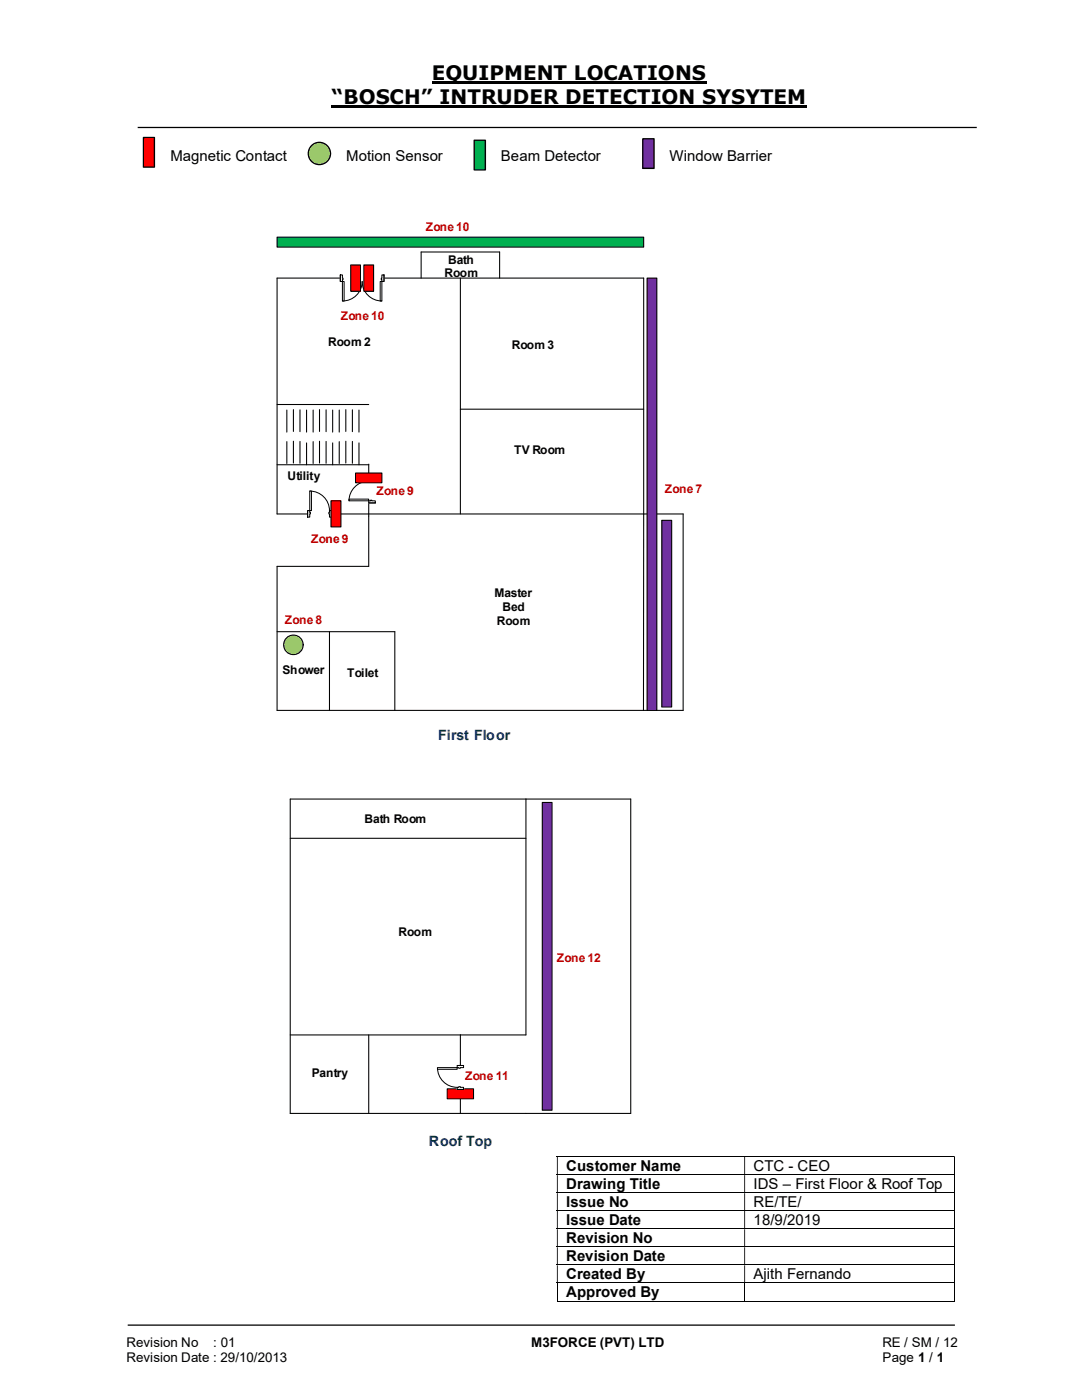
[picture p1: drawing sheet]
<svg xmlns="http://www.w3.org/2000/svg" width="216mm" height="279mm" viewBox="0 0 216 279" stroke-linecap="round" stroke-linejoin="round" font-family="sans-serif">
<path d="M86.1 16.5h54.9M66.2 21.3h94.8" fill="none" stroke="#000" stroke-width=".42"/>
<path d="M27.5 25.4h167.4M25.5 264.5h165" fill="none" stroke="#000" stroke-width=".25"/>
<g fill="none" stroke="#000" stroke-width=".2">
<path d="M111.1 230.8h79.3M111.1 234.4h79.3M111.1 238h79.3M190.5 230.9v3.5M190.5 234.5v3.5M190.5 238.1v3.5M111.1 241.6h79.3M111.1 245.2h79.3M111.1 248.8h79.3M111.1 252.5h79.3M111.1 256h79.3M111.1 259.7h37.4"/>
<path d="M111.2 256.1v3.7M148.6 256.1v3.7M148.7 259.7h41.7M190.5 241.7v3.5M190.5 245.3v3.5M190.5 248.9v3.5M190.5 252.5v3.4M190.5 256.1v3.7"/>
</g>
<g fill="#000">
<path d="M190.4 230.7h.1v.2h-.1zM111.1 230.9h.2v3.5h-.2zM148.5 230.9h.2v3.5h-.2z" fill-rule="evenodd"/>
<path d="M190.4 234.4h.1v.1h-.1zM111.1 234.5h.2v3.5h-.2zM148.5 234.5h.2v3.5h-.2z" fill-rule="evenodd"/>
<path d="M190.4 238h.1v.1h-.1zM111.1 238.1h.2v3.5h-.2zM148.5 238.1h.2v3.5h-.2z" fill-rule="evenodd"/>
<path d="M190.4 241.6h.1v.1h-.1zM111.1 241.7h.2v3.5h-.2zM148.5 241.7h.2v3.5h-.2z" fill-rule="evenodd"/>
<path d="M190.4 245.2h.1v.1h-.1zM111.1 245.3h.2v3.5h-.2zM148.5 245.3h.2v3.5h-.2z" fill-rule="evenodd"/>
<path d="M190.4 248.8h.1v.1h-.1zM111.1 248.9h.2v3.5h-.2zM148.5 248.9h.2v3.5h-.2z" fill-rule="evenodd"/>
<path d="M190.4 252.4h.1v.1h-.1zM111.1 252.5h.2v3.4h-.2zM148.5 252.5h.2v3.4h-.2z" fill-rule="evenodd"/>
</g>
<path d="M190.4 255.9h.1v.2h-.1zM190.4 259.6h.1v.2h-.1z" fill="#000"/>
<path d="M28.6 27.4h2.2v6h-2.2z" fill="#f00"/>
<path d="M28.6 27.4h2.2v6h-2.2z" fill="none" stroke="#000" stroke-width=".25"/>
<circle cx="63.7" cy="30.6" r="2.23" fill="#92d050"/>
<circle cx="63.7" cy="30.6" r="2.23" fill="none" stroke="#000" stroke-width=".25"/>
<path d="M94.6 28h2.3v5.9h-2.3z" fill="#00b050"/>
<path d="M94.6 28h2.3v5.9h-2.3z" fill="none" stroke="#000" stroke-width=".25"/>
<path d="M128.3 27.7h2.2v5.9h-2.2z" fill="#7030a0"/>
<path d="M128.3 27.7h2.2v5.9h-2.2z" fill="none" stroke="#000" stroke-width=".25"/>
<g fill="none" stroke="#000" stroke-width=".21">
<path d="M55.3 55.5h73.1M91.9 55.5v47.1M99.7 50.3h-15.7v5.2M55.3 80.7h18.3M55.3 92.8h18.3M62.5 81.8v4.4M73.6 92.6v10.4M91.9 81.7h36.5M55.3 113h18.3M55.3 102.6h81v39.2h-81M128.4 102.7v39.1M55.3 126.1h23.5v15.7"/>
<path d="M65.7 126.1v15.7"/>
</g>
<path d="M55.3 47.3h73.1v2h-73.1z" fill-rule="evenodd" fill="#00b050"/>
<path d="M55.3 47.3h73.1v2h-73.1z" fill="none" stroke="#000" stroke-width=".21"/>
<path d="M108.2 160.1h2v61.5h-2z" fill="#7030a0"/>
<path d="M108.2 160.1h2v61.5h-2z" fill="none" stroke="#000" stroke-width=".21"/>
<path d="M129.1 55.5h2v86.3h-2z" fill="#7030a0"/>
<g fill="none" stroke="#000" stroke-width=".21">
<path d="M55.3 55.5v47.1M99.7 50.3v5.2M129.1 55.5h2v86.3h-2zM57.2 81.8v4.4M57.2 88.1v4.4M58.5 81.7v4.4M58.5 88.1v4.3M59.9 81.8v4.3M59.9 88.1v4.4M61.2 81.8v4.4M61.2 88.4v4.4M62.5 88.1v4.4"/>
<path d="M63.8 81.7v4.4M63.8 88.1v4.3M65.1 81.8v4.3M65.1 88.1v4.4M66.4 81.8v4.4M66.4 88.4v4.4M67.7 81.8v4.4M67.7 88.1v4.4M69 81.7v4.4M69 88.1v4.3M70.3 81.8v4.3M70.3 88.1v4.4"/>
<path d="M71.6 81.8v4.4M71.6 88.4v4.4M55.3 113v28.8M73.6 103v10"/>
</g>
<path d="M73.5 95.6h1.4v4.8h-1.4z" fill-rule="evenodd" fill="#fff"/>
<path d="M73.5 95.6h1.4v4.8h-1.4z" fill="none" stroke="#fff" stroke-width=".2"/>
<path d="M73.6 99.9h1.3v.5h-1.3zM73.6 95.6v.4h1.3v-.4z" fill-rule="evenodd" fill="#fff"/>
<path d="M73.9 99.9h-.3v.5h1.3v-.5h-.7M73.9 96h-.3v-.4h1.3v.4h-.7" fill="none" stroke="#000" stroke-width=".2"/>
<path d="M73.9 99.8h.3v.1h-.3zM73.9 96v.1h.3v-.1z" fill-rule="evenodd" fill="#fff"/>
<path d="M73.6 96a4 4 0 0 0-4 3.9M73.6 95.6h1.3M73.9 99.9v-.1h.3v.1M73.9 96v.1h.3v-.1M73.6 100.4h1.3" fill="none" stroke="#000" stroke-width=".2"/>
<path d="M69.6 99.6h4v.3h-4z" fill="#fff"/>
<path d="M69.6 99.6h4v.3h-4z" fill="none" stroke="#000" stroke-width=".2"/>
<path d="M128.4 55.5v47.2" fill="none" stroke="#000" stroke-width=".21"/>
<path d="M61.4 101.9h4.8v1.4h-4.8z" fill="#fff"/>
<path d="M61.4 101.9h4.8v1.4h-4.8z" fill="none" stroke="#fff" stroke-width=".2"/>
<path d="M61.4 101.9h.4v1.3h-.4zM65.7 101.9v1.3h.5v-1.3z" fill-rule="evenodd" fill="#fff"/>
<path d="M61.8 102.2v-.3h-.4v1.3h.4v-.6M65.7 102.2v-.3h.5v1.3h-.5v-.6" fill="none" stroke="#000" stroke-width=".2"/>
<path d="M61.8 102.2h.1v.4h-.1zM65.6 102.2v.4h.1v-.4z" fill-rule="evenodd" fill="#fff"/>
<path d="M61.8 98a3.9 3.9 0 0 1 3.9 3.9M61.4 101.9v1.3M61.8 102.2h.1v.4h-.1M65.7 102.2h-.1v.4h.1M66.2 101.9v1.3" fill="none" stroke="#000" stroke-width=".2"/>
<path d="M61.8 98h.3v3.9h-.3z" fill-rule="evenodd" fill="#fff"/>
<path d="M61.8 98h.3v3.9h-.3z" fill="none" stroke="#000" stroke-width=".2"/>
<path d="M132 103.8h2v37.3h-2z" fill="#7030a0"/>
<path d="M132 103.8h2v37.3h-2z" fill="none" stroke="#000" stroke-width=".21"/>
<path d="M67.9 54.8h8.7v1.4h-8.7z" fill="#fff"/>
<path d="M67.9 54.8h8.7v1.4h-8.7z" fill="none" stroke="#fff" stroke-width=".2"/>
<path d="M67.9 54.9v1.3h.4v-1.3zM76.2 54.9h.4v1.3h-.4z" fill-rule="evenodd" fill="#fff"/>
<path d="M68.3 55.5v-.6h-.4v1.3h.4v-.4M76.2 55.5v-.6h.4v1.3h-.4v-.4" fill="none" stroke="#000" stroke-width=".2"/>
<path d="M68.3 55.5v.3h.2v-.3zM76.1 55.5h.1v.3h-.1z" fill-rule="evenodd" fill="#fff"/>
<path d="M67.9 54.9v1.3M68.3 55.5h.2v.3h-.2M76.2 55.5h-.1v.3h.1M76.6 54.9v1.3M68.3 60.1a3.9 3.9 0 0 0 4-3.9 3.9 3.9 0 0 0 3.9 3.9" fill="none" stroke="#000" stroke-width=".2"/>
<path d="M75.9 56.2h.3v3.9h-.3z" fill-rule="evenodd" fill="#fff"/>
<path d="M75.9 56.2h.3v3.9h-.3z" fill="none" stroke="#000" stroke-width=".2"/>
<path d="M68.3 56.2h.4v3.9h-.4z" fill-rule="evenodd" fill="#fff"/>
<path d="M68.3 56.2h.4v3.9h-.4z" fill="none" stroke="#000" stroke-width=".2"/>
<path d="M70 52.9h1.9v5.2h-1.9z" fill="#f00"/>
<path d="M70 52.9h1.9v5.2h-1.9z" fill="none" stroke="#000" stroke-width=".21"/>
<path d="M72.6 52.9h1.9v5.2h-1.9z" fill="#f00"/>
<path d="M72.6 52.9h1.9v5.2h-1.9z" fill="none" stroke="#000" stroke-width=".21"/>
<circle cx="58.5" cy="128.7" r="1.95" fill="#92d050"/>
<g fill="none" stroke="#000" stroke-width=".21">
<path d="M57.9 159.5h68v62.7h-68zM104.9 159.5v47h-47M57.9 167.3h47M73.6 206.5v15.7M91.9 206.5v15.7"/>
<circle cx="58.5" cy="128.7" r="1.95"/>
</g>
<path d="M89.2 217.3h5.3v2h-5.3z" fill-rule="evenodd" fill="#f00"/>
<path d="M89.2 217.3h5.3v2h-5.3z" fill="none" stroke="#000" stroke-width=".21"/>
<path d="M91.2 212.6h1.3v4.8h-1.3z" fill-rule="evenodd" fill="#fff"/>
<path d="M91.2 212.6h1.3v4.8h-1.3z" fill="none" stroke="#fff" stroke-width=".2"/>
<path d="M91.2 212.6v.5h1.3v-.5zM91.2 217h1.3v.4h-1.3z" fill-rule="evenodd" fill="#fff"/>
<path d="M91.5 213.1h-.3v-.5h1.3v.5h-.6M91.5 217h-.3v.4h1.3v-.4h-.6" fill="none" stroke="#000" stroke-width=".2"/>
<path d="M91.5 213.1v.1h.4v-.1zM91.5 216.9h.4v.1h-.4z" fill-rule="evenodd" fill="#fff"/>
<path d="M87.3 213.1a3.9 3.9 0 0 0 3.9 3.9M91.2 212.6h1.3M91.2 217.4h1.3M91.5 213.1v.1h.4v-.1M91.5 217v-.1h.4v.1" fill="none" stroke="#000" stroke-width=".2"/>
<path d="M87.3 213.1h3.9v.3h-3.9z" fill="#fff"/>
<path d="M87.3 213.1h3.9v.3h-3.9z" fill="none" stroke="#000" stroke-width=".2"/>
<path d="M66 99.9h2v5.3h-2z" fill="#f00"/>
<path d="M66 99.9h2v5.3h-2z" fill="none" stroke="#000" stroke-width=".21"/>
<path d="M71 94.4h5.2v2h-5.2z" fill-rule="evenodd" fill="#f00"/>
<path d="M71 94.4h5.2v2h-5.2z" fill="none" stroke="#000" stroke-width=".21"/>
<g font-size="4">
<text x="86.1" y="16">EQUIPMENT LOCATIONS</text>
<text x="66.2" y="20.8">“BOSCH” INTRUDER DETECTION SYSYTEM</text>
</g>
<g font-size="3">
<text x="34" y="32.1">Magnetic Contact</text>
<text x="69.1" y="32.1">Motion Sensor</text>
<text x="100" y="32.1">Beam Detector</text>
<text x="133.6" y="32.1">Window Barrier</text>
<text x="113" y="233.7">Customer Name</text>
<text x="150.4" y="233.7">CTC - CEO</text>
<text x="113" y="237.3">Drawing Title</text>
<text x="150.4" y="237.3">IDS – First Floor &amp; Roof Top</text>
<text x="113" y="240.9">Issue No</text>
<text x="113" y="244.5">Issue Date</text>
<text x="150.4" y="240.9">RE/TE/</text>
<text x="150.4" y="244.5">18/9/2019</text>
<text x="113" y="248.1">Revision No</text>
<text x="113" y="251.7">Revision Date</text>
<text x="113" y="255.3">Created By</text>
<text x="150.4" y="255.3">Ajith Fernando</text>
<text x="113" y="258.9">Approved By</text>
</g>
<g font-size="2.8" fill="#002060">
<text x="87.4" y="147.7">First Floor</text>
<text x="85.6" y="228.7">Roof Top</text>
</g>
<g font-size="2.7">
<text x="25.2" y="268.8">Revision No</text>
<text x="42.6" y="268.8">: 01</text>
<text x="106" y="268.8">M3FORCE (PVT) LTD</text>
<text x="176.1" y="268.8">RE / SM / 12</text>
<text x="25.2" y="271.8">Revision Date : 29/10/2013</text>
<text x="176.1" y="271.8">Page 1 / 1</text>
</g>
<g font-size="2.4" fill="#c00000">
<text x="85" y="46.1">Zone 10</text>
<text x="68" y="63.9">Zone 10</text>
<text x="75.1" y="98.8">Zone 9</text>
<text x="132.7" y="98.4">Zone 7</text>
<text x="62.1" y="108.3">Zone 9</text>
<text x="56.9" y="124.6">Zone 8</text>
<text x="111.1" y="191.9">Zone 12</text>
<text x="92.8" y="215.5">Zone 11</text>
</g>
<g font-size="2.4">
<text x="89.4" y="52.6">Bath</text>
<text x="88.7" y="55.4">Room</text>
<text x="65.5" y="69.1">Room 2</text>
<text x="102.1" y="69.7">Room 3</text>
<text x="57.4" y="95.8">Utility</text>
<text x="102.6" y="90.6">TV Room</text>
<text x="98.7" y="119.2">Master</text>
<text x="99.1" y="124.8">Room</text>
<text x="100.2" y="122">Bed</text>
<text x="56.4" y="134.5">Shower</text>
<text x="69.3" y="135">Toilet</text>
<text x="72.7" y="164.2">Bath Room</text>
<text x="79.5" y="186.7">Room</text>
<text x="62.2" y="214.9">Pantry</text>
</g>
</svg>
